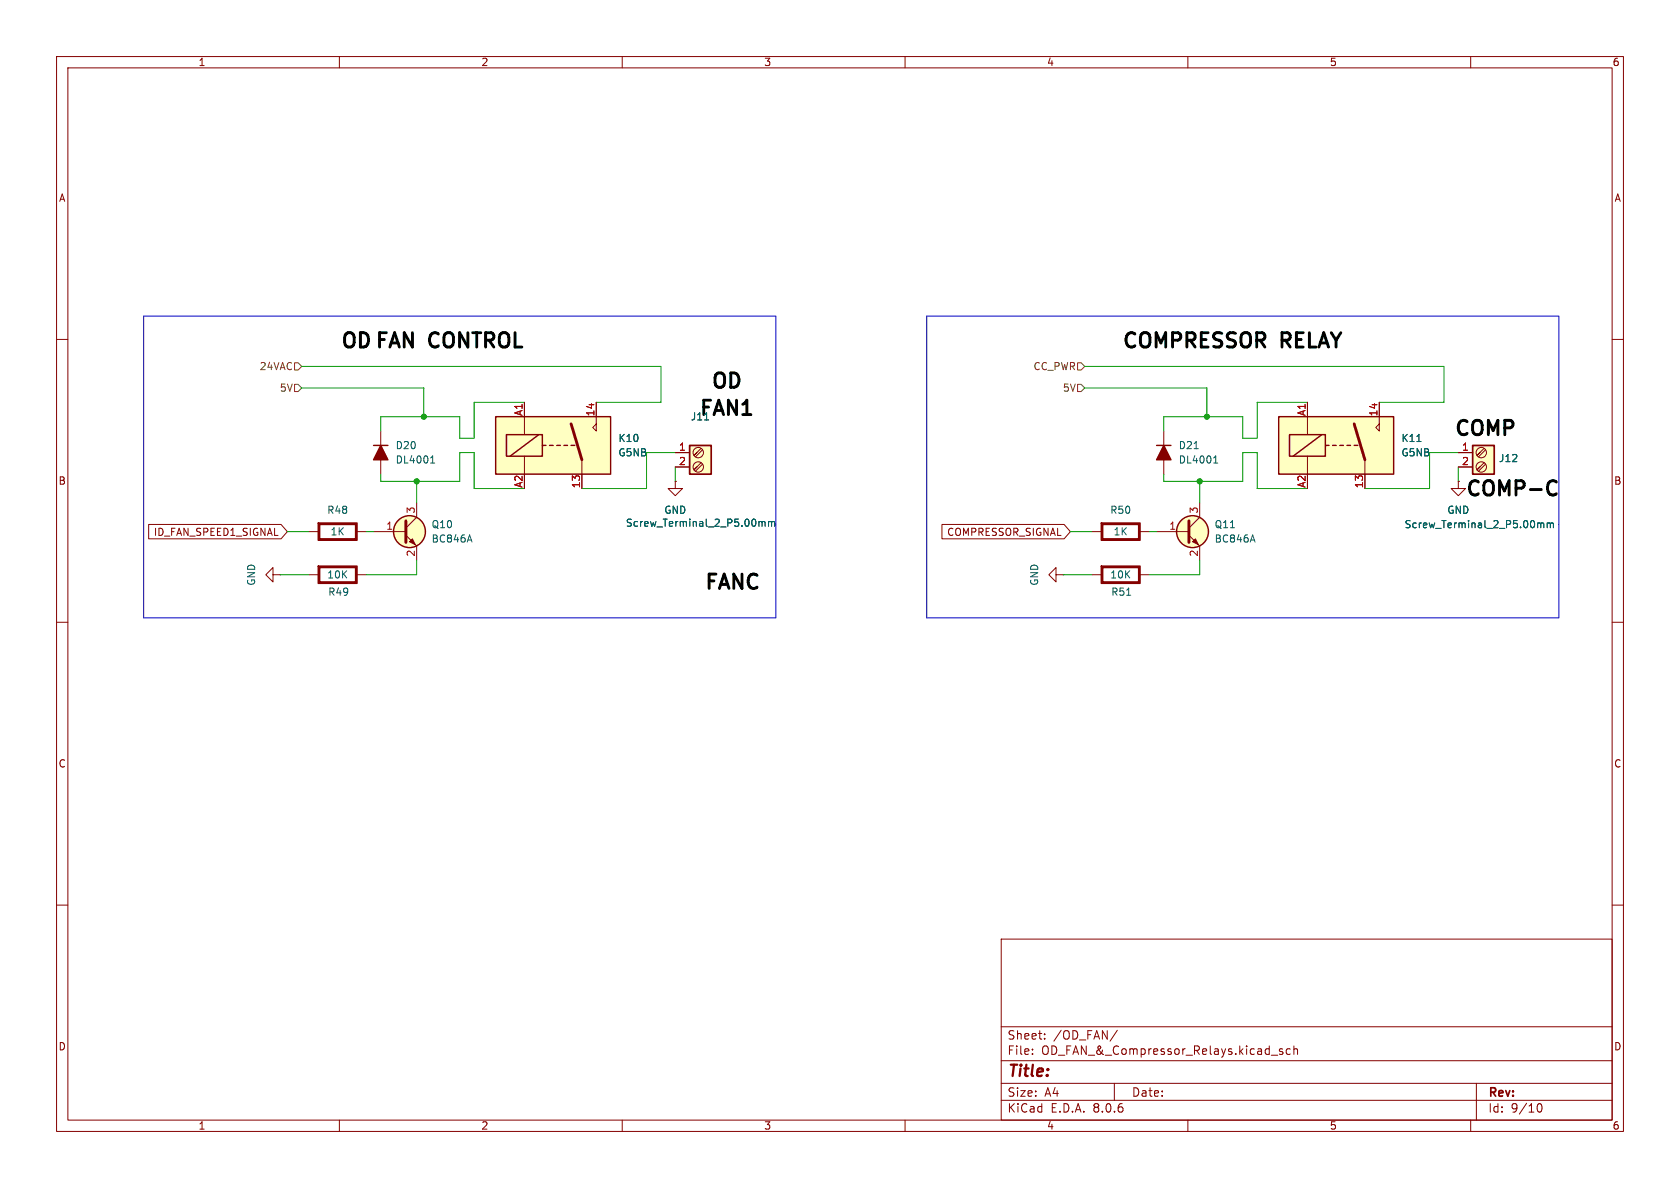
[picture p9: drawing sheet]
<svg xmlns="http://www.w3.org/2000/svg" width="297mm" height="210mm" viewBox="0 0 297 210" stroke-linecap="round" stroke-linejoin="round" font-family="sans-serif">
<g fill="none" stroke="#840000" stroke-width=".18">
<path d="M10 10h277v190h-277zM12 12h273v186h-273zM60 10v2M110 10v2M160 10v2M210 10v2M260 10v2M10 60h2M285 60h2M205.7 76.2v7.6M10 110h2M48.3 101.6v-1.3l-1.3 1.3 1.3 1.3v-1.3h1.2"/>
<path d="M49.5 101.6h.1M54.6 101.6h1.7M63.1 101.6h1.7M193 101.6h1.7M201.5 101.6h1.7M285 110h2M10 160h2M285 160h2M177 166h108v32h-108zM60 198v2M110 198v2M160 198v2"/>
<path d="M177 194.5h108M177 191.5h108M177 187.5h108M177 181.5h108M182.5 186.3v.1M182.5 185.5v.1M184.7 183.6v.1M184.7 182.8v.1M197 191.5v3M197.5 182.1l-1.3 2M210 198v2M224.7 186.5h1.2"/>
<path d="M226.7 185.5l-.3-.1-.2 .2v.2l.5 .2v.3h-.5M228.1 185.5l-.4-.1-.3 .3v.4l.1 .2h.6M228.7 185.5l.3-.1 .3 .1 .1 .9M228.7 184.9v1.5M260 198v2M261 191.5v6.5M271.7 195.7l.2-.5 .2-.1a.8 .8 0 0 1 .5 .7 .8 .8 0 0 1-.5 .8l-.2-.1-.2-.5"/>
</g>
<path d="M204.5 78.7h2.5" fill="none" stroke="#840000" stroke-width=".25"/>
<g fill="#840000" stroke="#840000" stroke-width=".25">
<path d="M205.7 78.7l1.3 2.6h-2.5z"/>
<path d="M56.3 100.1h6.8v3h-6.8v-3l.2 .2v2.6h6.4v-2.6h-6.4z"/>
<path d="M194.7 100.1h6.8v3h-6.8v-3l.2 .2v2.6h6.4v-2.6h-6.4z"/>
</g>
<path d="M211.1 79.3h.7M214.6 81.9h.7M214.7 80.9l.2-.3v1.3M199.2 105.2h.7" fill="none" stroke="#006464" stroke-width=".18"/>
<path d="M260.3 78.7h3.9v5.1h-3.9z" fill="#ffffc2"/>
<path d="M260.3 78.7h3.9v5.1h-3.9z" fill="none" stroke="#840000" stroke-width=".3"/>
<g fill="none" stroke="#840000" stroke-width=".18">
<path d="M262.4 79.2l-1.3 1.3 .5-.5M262.6 79.5l-1.2 1.3M193 94h1.7M201.5 94h1.7M204.5 94h5.7M210.2 94.6l1.9 1.9v2.6M212.1 88.9v2.5l-1.9 1.9M257.8 80h2.5M257.8 82.6h2.5M262.4 81.8l-1.3 1.3 .5-.5M262.6 82l-1.2 1.3M186.7 101.6v-1.3l-1.3 1.3 1.3 1.3v-1.3h1.3"/>
<path d="M188 101.6h.1"/>
<circle cx="261.9" cy="80" r=".92"/>
<circle cx="261.9" cy="82.6" r=".92"/>
</g>
<path d="M221.5 94.6l.4 1.2M271.9 92.5l.3-.1 .2 .2M272.4 92.6l.2-.2 .3 .1v.8M272.4 92.6v.7M273.5 92.6l.4-.2 .2 .2M273.5 92.4v.9M274.1 92.6l.2-.2 .3 .1v.8M274.1 92.6v.7" fill="none" stroke="#006464" stroke-width=".18"/>
<path d="M194.7 92.5h6.8v3h-6.8v-3l.2 .2v2.6h6.4v-2.6h-6.4z" fill="#840000" stroke="#840000" stroke-width=".25"/>
<circle cx="210.8" cy="94" r="2.82" fill="#ffffc2" stroke="#ffffc2" stroke-width=".18"/>
<path d="M210.2 92.1v3.8" fill="none" stroke="#840000" stroke-width=".51"/>
<path d="M210.8 95.8l.5-.5 .5 1z" fill="#840000" stroke="#840000" stroke-width=".18"/>
<circle cx="210.8" cy="94" r="2.82" fill="none" stroke="#840000" stroke-width=".25"/>
<path d="M87.6 73.7h20.3v10.1h-20.3z" fill="#ffffc2"/>
<path d="M92.7 71.1v5.7M105.4 71.1v5.1l-.6-.6 .6-.7M92.7 80.6v3.2M102.9 81.3v5.1M119.4 85.1v1.3h1.2l-1.2 1.2-1.3-1.2h1.3M119.4 85.1h.1" fill="none" stroke="#840000" stroke-width=".18"/>
<path d="M87.6 73.7h20.3v10.1h-20.3zM89.5 76.8h6.4v3.8h-6.4zM95.2 76.8l-5 3.8M95.9 78.7h.6M97.2 78.7h.6M98.4 78.7h.7M99.7 78.7h.6M101 78.7h.6" fill="none" stroke="#840000" stroke-width=".25"/>
<path d="M101 74.9l1.9 6.4" fill="none" stroke="#840000" stroke-width=".51"/>
<path d="M121.9 78.7h3.8v5.1h-3.8z" fill="#ffffc2"/>
<path d="M121.9 78.7h3.8v5.1h-3.8z" fill="none" stroke="#840000" stroke-width=".3"/>
<g fill="none" stroke="#840000" stroke-width=".18">
<path d="M67.3 76.2v7.6M124 79.2l-1.3 1.3 .5-.5M124.2 79.5l-1.3 1.3M54.6 94h1.7M63.1 94h1.7M66 94h5.8M71.8 94.6l1.9 1.9v2.6M73.7 88.9v2.5l-1.9 1.9M119.4 80h2.5M119.4 82.6h2.5M124 81.8l-1.3 1.3 .5-.5M124.2 82l-1.3 1.3"/>
<path d="M257.8 85.1v1.3h1.3l-1.3 1.2-1.3-1.2h1.3"/>
<circle cx="123.4" cy="82.5" r=".92"/>
<circle cx="123.4" cy="80" r=".92"/>
</g>
<path d="M76.1 81.9h.8M76.3 80.9l.2-.3v1.3M83 94.6l.4 1.2M134.2 92.2h.3l.2 .2M134.7 92.4l.2-.2h.3l.1 .8M134.7 92.4v.6M135.9 92.3l.3-.1 .2 .2M135.9 92.2v.8M136.4 92.4l.2-.2h.3l.1 .8M136.4 92.4v.6" fill="none" stroke="#006464" stroke-width=".18"/>
<g fill="#840000" stroke="#840000" stroke-width=".25">
<path d="M56.3 92.5h6.8v3h-6.8v-3l.2 .2v2.6h6.4v-2.6h-6.4z"/>
<path d="M67.3 78.7l1.3 2.6h-2.6z"/>
</g>
<circle cx="72.4" cy="94" r="2.82" fill="#ffffc2" stroke="#ffffc2" stroke-width=".18"/>
<path d="M71.8 92.1v3.8" fill="none" stroke="#840000" stroke-width=".51"/>
<path d="M72.4 95.8l.5-.5 .5 1z" fill="#840000" stroke="#840000" stroke-width=".18"/>
<g fill="none" stroke="#840000" stroke-width=".25">
<path d="M66 78.7h2.6"/>
<circle cx="72.4" cy="94" r="2.82"/>
</g>
<path d="M226.1 73.7h20.3v10.1h-20.3z" fill="#ffffc2"/>
<g fill="none" stroke="#840000" stroke-width=".18">
<path d="M92.7 71.1v2.6M105.4 71.1v2.6M231.1 71.1v5.7M243.8 71.1v5.1l-.6-.6 .6-.7M26.3 92.7h23.4l1.1 1.3-1.1 1.3h-23.4zM102.9 83.8v2.6M119.4 85.1h.1M119.4 80h2.5M119.4 82.6h2.5M166.5 92.7h21.6l1.1 1.3-1.1 1.3h-21.6zM231.1 80.6v3.2M241.3 81.3v5.1"/>
<path d="M257.8 80h2.5M257.8 82.6h2.5"/>
</g>
<path d="M226.1 73.7h20.3v10.1h-20.3zM228 76.8h6.3v3.8h-6.3zM233.7 76.8l-5.1 3.8M234.3 78.7h.6M235.6 78.7h.6M236.9 78.7h.6M238.1 78.7h.7M239.4 78.7h.6" fill="none" stroke="#840000" stroke-width=".25"/>
<path d="M239.4 74.9l1.9 6.4" fill="none" stroke="#840000" stroke-width=".51"/>
<g fill="none" stroke="#006464" stroke-width=".18">
<path d="M250.5 78h.7M134.2 92.2h.3l.2 .2M134.7 92.4l.2-.2h.3l.1 .8M134.7 92.4v.6M135.9 92.3l.3-.1 .2 .2M135.9 92.2v.8M136.4 92.4l.2-.2h.3l.1 .8M136.4 92.4v.6M271.9 92.5l.3-.1 .2 .2M272.4 92.6l.2-.2 .3 .1v.8M272.4 92.6v.7M273.5 92.6l.4-.2 .2 .2"/>
<path d="M273.5 92.4v.9M274.1 92.6l.2-.2 .3 .1v.8M274.1 92.6v.7"/>
</g>
<path d="M52.1 64.1h.6l.6 .7-.6 .6h-.6zM52.1 67.9h.6l.6 .7-.6 .6h-.6zM190.5 64.1h.6l.7 .7-.7 .6h-.6zM190.5 67.9h.6l.7 .7-.7 .6h-.6z" fill="none" stroke="#725600" stroke-width=".18"/>
<path d="M274.1 85.1a.89 .89 0 0 1 1 .1M275.1 87.3a.89 .89 0 0 1-1 .1" fill="none" stroke="#000" stroke-width=".51"/>
<path d="M25.4 55.9h111.8v53.3h-111.8zM163.8 55.9h111.8v53.3h-111.8z" fill="none" stroke="#0000c2" stroke-width=".18"/>
<g fill="none" stroke="#009600" stroke-width=".18">
<path d="M53.3 64.8h63.5v6.3h-11.4M53.3 68.6h21.6v5.1M92.7 71.1h-8.9v6.4h-2.5v-3.8h-14v2.5M191.8 64.8h63.5v6.3h-11.5M191.8 68.6h21.6v5.1M231.1 71.1h-8.9v6.4h-2.5v-3.8h-14v2.5M50.8 94h3.8M64.8 94h1.2M67.3 83.8v1.3h14v-5.1h2.5v6.4h8.9M73.7 99.1v2.5h-8.9M73.7 85.1v3.8M119.4 80h-5.1v6.4h-11.4"/>
<path d="M119.4 82.6v2.5M189.2 94h3.8M203.2 94h1.3M205.7 83.8v1.3h14v-5.1h2.5v6.4h8.9M212.1 85.1v3.8M212.1 99.1v2.5h-8.9M257.8 80h-5.1v6.4h-11.4M257.8 82.6v2.5M49.5 101.6h5.1M188 101.6h5"/>
</g>
<g fill="#009600" stroke="#009600" stroke-width=".18">
<circle cx="212.1" cy="85.1" r=".46"/>
<circle cx="74.9" cy="73.7" r=".46"/>
<circle cx="73.7" cy="85.1" r=".46"/>
<circle cx="213.4" cy="73.7" r=".46"/>
</g>
<g font-size="3.5">
<text x="59.9" y="62.2">OD FAN</text>
<text x="76" y="62.2">CONTROL</text>
<text x="198.1" y="62.2">COMPRESSOR</text>
<text x="226.5" y="62.2">RELAY</text>
<text x="125.4" y="69.3">OD</text>
<text x="256.8" y="77.7">COMP</text>
<text x="124.3" y="104.9">FANC</text>
</g>
<text font-size="3.5" fill="#006464" x="123.3" y="74.2">FAN1</text>
<text font-size="3.5" fill="#840000" x="258.8" y="88.4">COMP-C</text>
<text font-size="2.8" fill="#840000" x="178" y="190.9">Title:</text>
<g font-size="2.1" fill="#840000">
<text x="178" y="184">Sheet:</text>
<text x="186.2" y="184">/OD_FAN/</text>
<text x="178" y="186.7">File:</text>
<text x="184.1" y="186.7">OD_FAN_&amp;_Compressor_Relays.kicad_sch</text>
<text x="178" y="196.9">KiCad</text>
<text x="178" y="194.1">Size:</text>
<text x="184.7" y="194.1">A4</text>
<text x="185.7" y="196.9">E.D.A.</text>
<text x="193.3" y="196.9">8.0.6</text>
<text x="200" y="194.1">Date:</text>
<text x="263" y="194.3">Rev:</text>
<text x="263" y="196.9">Id:</text>
<text x="267.1" y="196.9">9/10</text>
</g>
<g font-size="1.8" fill="#840000">
<text x="35" y="11.9">1</text>
<text x="85" y="11.9">2</text>
<text x="135" y="11.9">3</text>
<text x="185" y="11.9">4</text>
<text x="235" y="11.9">5</text>
<text x="285" y="11.9">6</text>
<text x="10.3" y="35.9">A</text>
<text x="285.3" y="35.9">A</text>
<text x="10.3" y="85.9">B</text>
<text x="285.3" y="85.9">B</text>
<text x="27.1" y="94.9">ID_FAN_SPEED1_SIGNAL</text>
<text x="167.3" y="94.9">COMPRESSOR_SIGNAL</text>
<text x="10.3" y="135.9">C</text>
<text x="285.3" y="135.9">C</text>
<text x="10.3" y="185.9">D</text>
<text x="285.3" y="185.9">D</text>
<text x="35" y="199.9">1</text>
<text x="85" y="199.9">2</text>
<text x="135" y="199.9">3</text>
<text x="185" y="199.9">4</text>
<text x="235" y="199.9">5</text>
<text x="285" y="199.9">6</text>
</g>
<g font-size="1.8" fill="#725600">
<text x="45.8" y="65.6">24VAC</text>
<text x="182.6" y="65.6">CC_PWR</text>
<text x="49.4" y="69.4">5V</text>
<text x="187.8" y="69.4">5V</text>
</g>
<g font-size="1.8" fill="#a90000">
<text x="92.5" y="73.6" transform="rotate(-90 92.5 73.6)">A1</text>
<text x="105.2" y="73.7" transform="rotate(-90 105.2 73.7)">14</text>
<text x="230.9" y="73.6" transform="rotate(-90 230.9 73.6)">A1</text>
<text x="243.6" y="73.7" transform="rotate(-90 243.6 73.7)">14</text>
<text x="119.9" y="79.8">1</text>
<text x="119.9" y="82.3">2</text>
<text x="258.4" y="79.8">1</text>
<text x="258.4" y="82.3">2</text>
<text x="92.5" y="86.3" transform="rotate(-90 92.5 86.3)">A2</text>
<text x="102.6" y="86.4" transform="rotate(-90 102.6 86.4)">13</text>
<text x="230.9" y="86.3" transform="rotate(-90 230.9 86.3)">A2</text>
<text x="241" y="86.4" transform="rotate(-90 241 86.4)">13</text>
<text x="68.2" y="93.7">1</text>
<text x="73.4" y="90.9" transform="rotate(-90 73.4 90.9)">3</text>
<text x="206.6" y="93.7">1</text>
<text x="211.8" y="90.9" transform="rotate(-90 211.8 90.9)">3</text>
<text x="73.4" y="98.5" transform="rotate(-90 73.4 98.5)">2</text>
<text x="211.8" y="98.5" transform="rotate(-90 211.8 98.5)">2</text>
</g>
<g font-size="1.8" fill="#006464">
<text x="122" y="74.5">J11</text>
<text x="69.9" y="82.1">DL4001</text>
<text x="69.9" y="79.6">D20</text>
<text x="109.2" y="78.3">K10</text>
<text x="109.2" y="80.9">G5NB</text>
<text x="208.3" y="82.1">DL4001</text>
<text x="208.3" y="79.6">D21</text>
<text x="247.7" y="78.3">K11</text>
<text x="247.7" y="80.9">G5NB</text>
<text x="264.9" y="81.9">J12</text>
<text x="57.7" y="91">R48</text>
<text x="58.3" y="94.8">1K</text>
<text x="76.2" y="93.6">Q10</text>
<text x="110.5" y="93.3">Screw_Terminal_2_P5.00mm</text>
<text x="117.3" y="91">GND</text>
<text x="196.2" y="91">R50</text>
<text x="196.8" y="94.8">1K</text>
<text x="214.6" y="93.6">Q11</text>
<text x="248.2" y="93.6">Screw_Terminal_2_P5.00mm</text>
<text x="255.8" y="91">GND</text>
<text x="76.2" y="96.1">BC846A</text>
<text x="214.6" y="96.1">BC846A</text>
<text x="45.3" y="103.6" transform="rotate(-90 45.3 103.6)">GND</text>
<text x="57.7" y="102.5">10K</text>
<text x="57.9" y="105.5">R49</text>
<text x="183.7" y="103.6" transform="rotate(-90 183.7 103.6)">GND</text>
<text x="196.2" y="102.5">10K</text>
<text x="196.4" y="105.5">R51</text>
</g>
</svg>
